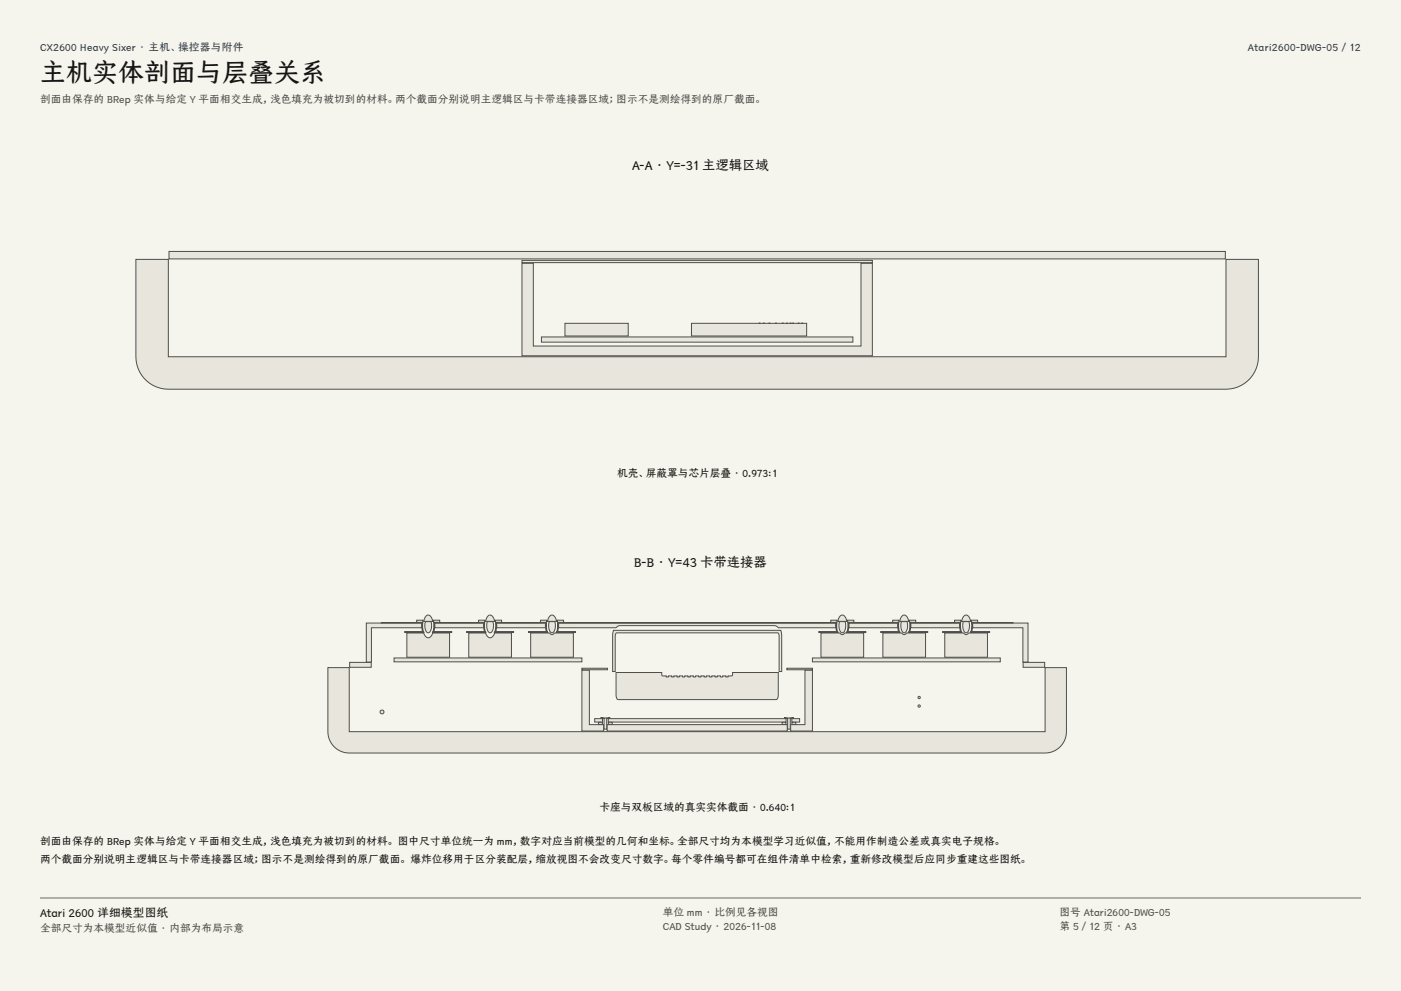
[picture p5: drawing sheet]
<svg xmlns="http://www.w3.org/2000/svg" width="420mm" height="297mm" viewBox="0 0 420 297" stroke-linecap="round" stroke-linejoin="round" font-family="sans-serif">
<g fill="#f5f4ed">
<path d="M0 0h420v297h-420z"/>
<path d="M12 12h396v275h-396z"/>
</g>
<g fill="#e8e6dc" stroke="#504e49" stroke-width=".3">
<path d="M40.7 77.7h9.8v29.2h317v-29.2h9.8v29.2a9.7 9.7 0 0 1-9.8 9.7h-317a9.7 9.7 0 0 1-9.8-9.7z" fill-rule="evenodd"/>
<path d="M50.7 75.4h316.6v2.2h-316.6z" fill-rule="evenodd"/>
<path d="M162.3 101h93.4v1.5h-93.4z" fill-rule="evenodd"/>
<path d="M156.5 78.9h3.4v24.8h98.2v-24.8h3.4v27.7h-105z" fill-rule="evenodd"/>
<path d="M156.5 78h105v.7h-105z" fill-rule="evenodd"/>
<path d="M207.3 96.9h34.5v3.8h-34.5z" fill-rule="evenodd"/>
<path d="M240.3 96.9h.3z" fill-rule="evenodd"/>
<path d="M232.5 96.9h.3z" fill-rule="evenodd"/>
<path d="M234.5 96.9h.3z" fill-rule="evenodd"/>
<path d="M228.9 96.9h.2z" fill-rule="evenodd"/>
<path d="M227.6 96.9h.3z" fill-rule="evenodd"/>
<path d="M239.3 96.9h.2z" fill-rule="evenodd"/>
<path d="M236.9 96.9h.2z" fill-rule="evenodd"/>
<path d="M237.6 96.9h.3z" fill-rule="evenodd"/>
<path d="M230.5 96.9h.3z" fill-rule="evenodd"/>
<path d="M235.8 96.9h.3z" fill-rule="evenodd"/>
<path d="M169.4 96.9h18.9v3.8h-18.9z" fill-rule="evenodd"/>
<path d="M98.3 200.1h6.4v19.2h208.6v-19.2h6.4v19.2a6.4 6.4 0 0 1-6.4 6.4h-208.6a6.4 6.4 0 0 1-6.4-6.4z" fill-rule="evenodd"/>
<path d="M306.7 198.5h6.5v1.5h-6.5z" fill-rule="evenodd"/>
<path d="M104.8 198.5h6.5v1.5h-6.5z" fill-rule="evenodd"/>
<path d="M167.4 186.7h83.2v1.4h-17.3l-1.1-.6h-46.4l-1.1 .6h-17.3z" fill-rule="evenodd"/>
<path d="M291.6 186.7h16.6v11.7h-1.6v-10.3h-15z" fill-rule="evenodd"/>
<path d="M109.8 186.7h16.6v1.4h-15v10.3h-1.6z" fill-rule="evenodd"/>
<path d="M273 186.7h14.7v1.4h-14.7z" fill-rule="evenodd"/>
<path d="M254.5 186.7h14.6v1.4h-14.6z" fill-rule="evenodd"/>
<path d="M148.9 186.7h14.6v1.4h-14.6z" fill-rule="evenodd"/>
<path d="M130.3 186.7h14.7v1.4h-14.7z" fill-rule="evenodd"/>
<path d="M303.3 186.6l.4 .1z" fill-rule="evenodd"/>
<path d="M114.3 186.6l.4 .1z" fill-rule="evenodd"/>
<path d="M167.4 186.6h83.2z" fill-rule="evenodd"/>
<path d="M273 186.6h14.7z" fill-rule="evenodd"/>
<path d="M254.4 186.6h14.7z" fill-rule="evenodd"/>
<path d="M148.9 186.6h14.7z" fill-rule="evenodd"/>
<path d="M130.3 186.6h14.7z" fill-rule="evenodd"/>
<path d="M291.6 186.6l11.5 .1z" fill-rule="evenodd"/>
<path d="M114.9 186.6h11.5z" fill-rule="evenodd"/>
<path d="M291.2 185.9h1.9v.6h-1.8z" fill-rule="evenodd"/>
<path d="M286.2 185.9h1.9l-.1 .6h-1.9z" fill-rule="evenodd"/>
<path d="M289 184.6l.5-.3 .5 .1 .6 .6 .4 1.2h-2.7z" fill-rule="evenodd"/>
<path d="M272.6 185.9h1.9l.1 .6h-1.9z" fill-rule="evenodd"/>
<path d="M267.6 185.9h1.9l-.1 .6h-1.8z" fill-rule="evenodd"/>
<path d="M270.4 184.6l.6-.3 .5 .1 .5 .6 .4 1.2h-2.7z" fill-rule="evenodd"/>
<path d="M254.1 185.9h1.8l.1 .6h-1.8z" fill-rule="evenodd"/>
<path d="M249.1 185.9h1.9l-.2 .6h-1.8z" fill-rule="evenodd"/>
<path d="M251.9 184.6l.5-.3 .5 .1 .6 .6 .4 1.2h-2.8z" fill-rule="evenodd"/>
<path d="M167 185.9h1.9l.1 .6h-1.8z" fill-rule="evenodd"/>
<path d="M162.1 185.9h1.8l-.1 .6h-1.8z" fill-rule="evenodd"/>
<path d="M164.9 184.6l.5-.3 .5 .1 .5 .6 .5 1.2h-2.8z" fill-rule="evenodd"/>
<path d="M148.5 185.9h1.9v.6h-1.8z" fill-rule="evenodd"/>
<path d="M143.5 185.9h1.9l-.1 .6h-1.9z" fill-rule="evenodd"/>
<path d="M146.3 184.6l.5-.3 .5 .1 .6 .6 .4 1.2h-2.7z" fill-rule="evenodd"/>
<path d="M129.9 185.9h1.9l.1 .6h-1.9z" fill-rule="evenodd"/>
<path d="M124.9 185.9h1.9l-.1 .6h-1.8z" fill-rule="evenodd"/>
<path d="M127.8 184.6l.5-.3 .5 .1 .5 .6 .4 1.2h-2.7z" fill-rule="evenodd"/>
<path d="M182.3 215.4h53.4v1h-53.4z" fill-rule="evenodd"/>
<path d="M237.4 215.4h2.3v1h-2.3z" fill-rule="evenodd"/>
<path d="M178.3 215.4h2.3v1h-2.3z" fill-rule="evenodd"/>
<path d="M243.6 197.2h56.3v1.2h-56.3z" fill-rule="evenodd"/>
<path d="M118.1 197.2h56.3v1.2h-56.3z" fill-rule="evenodd"/>
<path d="M182 217.2h54v1.9h-54z" fill-rule="evenodd"/>
<path d="M241.3 200.9h2.3v18.2h-6.6v-1.9h4.3z" fill-rule="evenodd"/>
<path d="M174.4 200.9h2.3v16.3h4.3v1.9h-6.6z" fill-rule="evenodd"/>
<path d="M235.9 200.3h7.7v.4h-7.7z" fill-rule="evenodd"/>
<path d="M174.4 200.3h7.7v.4h-7.7z" fill-rule="evenodd"/>
<path d="M234.5 216.5h1.1v.6h-1.1z" fill-rule="evenodd"/>
<path d="M237.4 216.5h1.2v.6h-1.2z" fill-rule="evenodd"/>
<path d="M235.2 215.1h2.7v.2h-1v3.2h-.8v-3.2h-.9z" fill-rule="evenodd"/>
<path d="M179.4 216.5h1.2v.6h-1.2z" fill-rule="evenodd"/>
<path d="M182.4 216.5h1.1v.6h-1.1z" fill-rule="evenodd"/>
<path d="M180.1 215.1h2.7v.2h-.9v3.2h-.8v-3.2h-1z" fill-rule="evenodd"/>
<path d="M183.9 188.9h50.2l.2 1.6v10.8h-.7v-10.7l-.2-.7-.3-.2h-48.2l-.3 .2-.2 .7v10.7h-.7v-10.8z" fill-rule="evenodd"/>
<path d="M184.7 201.5h13.7l.1 1 1.2 .1 .1 .3h.6v-.3h.9l.1 .3h.6v-.3h1v.3h.6v-.3h1v.3h.6l.1-.3h.9l.1 .3h.6v-.3h1v.3h.6v-.3h1v.3h.6v-.3h1v.3h.6l.1-.3h.9l.1 .3h.6v-.3h1v.3h.6v-.3h1v.3h.6l.1-.3h.9v.3h.6l.1-.3 1.2-.1 .1-1h13.7v7.3l-.3 .7-.3 .2h-47.4l-.4-.5-.2-.9z" fill-rule="evenodd"/>
<path d="M283.2 189.7h5.7l.7 .5 .8-.5h5.6v7.3h-12.8z" fill-rule="evenodd"/>
<path d="M291 189.3h5.7v.3h-5.8z" fill-rule="evenodd"/>
<path d="M282.6 189.3h5.7l.1 .3h-5.8z" fill-rule="evenodd"/>
<path d="M287.8 186.5h.2l.1 2.7h-.2l-.1-.8z" fill-rule="evenodd"/>
<path d="M291.3 186.5h.2v1.9l-.1 .8h-.3z" fill-rule="evenodd"/>
<path d="M288.8 186.3h1.7a2.58 2.58 0 0 1-.9 3.4 2.59 2.59 0 0 1-.8-3.4z" fill-rule="evenodd"/>
<path d="M264.7 189.7h5.6l.8 .5 .7-.5h5.7v7.3h-12.8z" fill-rule="evenodd"/>
<path d="M272.4 189.3h5.7v.3h-5.8z" fill-rule="evenodd"/>
<path d="M264 189.3h5.7l.1 .3h-5.8z" fill-rule="evenodd"/>
<path d="M269.2 186.5h.2l.2 2.7h-.3l-.1-.8z" fill-rule="evenodd"/>
<path d="M272.7 186.5h.2v1.9l-.1 .8h-.2z" fill-rule="evenodd"/>
<path d="M270.2 186.3h1.7a2.58 2.58 0 0 1-.8 3.4 2.59 2.59 0 0 1-.9-3.4z" fill-rule="evenodd"/>
<path d="M246.1 189.7h5.7l.7 .5 .8-.5h5.6v7.3h-12.8z" fill-rule="evenodd"/>
<path d="M253.9 189.3h5.7v.3h-5.8z" fill-rule="evenodd"/>
<path d="M245.5 189.3h5.7v.3h-5.7z" fill-rule="evenodd"/>
<path d="M250.6 186.5h.3l.1 2.7h-.2l-.2-.8z" fill-rule="evenodd"/>
<path d="M254.1 186.5h.3v1.9l-.1 .8h-.3z" fill-rule="evenodd"/>
<path d="M251.7 186.3h1.7a2.58 2.58 0 0 1-.9 3.4 2.59 2.59 0 0 1-.8-3.4z" fill-rule="evenodd"/>
<path d="M159.1 189.7h5.6l.8 .5 .7-.5h5.7v7.3h-12.8z" fill-rule="evenodd"/>
<path d="M166.8 189.3h5.7v.3h-5.7z" fill-rule="evenodd"/>
<path d="M158.4 189.3h5.7l.1 .3h-5.8z" fill-rule="evenodd"/>
<path d="M163.6 186.5h.3l.1 2.7h-.3l-.1-.8z" fill-rule="evenodd"/>
<path d="M167.1 186.5h.3v1.9l-.2 .8h-.2z" fill-rule="evenodd"/>
<path d="M164.6 186.3h1.7a2.58 2.58 0 0 1-.8 3.4 2.59 2.59 0 0 1-.9-3.4z" fill-rule="evenodd"/>
<path d="M140.5 189.7h5.1l.2 .6a1.15 1.15 0 0 0 1.1 .8 1.15 1.15 0 0 0 1.2-.8l.2-.6h5v7.3h-12.8z" fill-rule="evenodd"/>
<path d="M148.3 189.3h5.7v.3h-5.8z" fill-rule="evenodd"/>
<path d="M139.9 189.3h5.7l.1 .3h-5.8z" fill-rule="evenodd"/>
<path d="M145.1 186.5h.2l.1 2.7h-.2l-.1-.8z" fill-rule="evenodd"/>
<path d="M148.6 186.5h.2v1.9l-.1 .8h-.3z" fill-rule="evenodd"/>
<path d="M146.1 186.3h1.7a2.58 2.58 0 0 1-.9 3.4 2.59 2.59 0 0 1-.8-3.4z" fill-rule="evenodd"/>
<path d="M122 189.7h5l.3 .6a1.15 1.15 0 0 0 1.1 .8 1.15 1.15 0 0 0 1.1-.8l.2-.6h5.1v7.3h-12.8z" fill-rule="evenodd"/>
<path d="M129.7 189.3h5.7v.3h-5.8z" fill-rule="evenodd"/>
<path d="M121.3 189.3h5.7l.1 .3h-5.8z" fill-rule="evenodd"/>
<path d="M126.5 186.5h.2l.2 2.7h-.3l-.1-.8z" fill-rule="evenodd"/>
<path d="M130 186.5h.2v1.9l-.1 .8h-.2z" fill-rule="evenodd"/>
<path d="M127.5 186.3h1.7a2.58 2.58 0 0 1-.8 3.4 2.59 2.59 0 0 1-.9-3.4z" fill-rule="evenodd"/>
<circle cx="114.5" cy="213.4" r=".58"/>
<circle cx="275.6" cy="211.6" r=".35"/>
<circle cx="275.6" cy="209" r=".35"/>
</g>
<path d="M12 269.3h396zM12 269h396v.3h-396z" fill-rule="evenodd" fill="#504e49"/>
<text font-size="7.8" fill="#141413" x="12" y="24.7">主机实体剖面与层叠关系</text>
<g font-size="4" fill="#141413">
<text x="189.5" y="51">A-A · Y=-31 主逻辑区域</text>
<text x="190.1" y="170">B-B · Y=43 卡带连接器</text>
</g>
<text font-size="3.5" fill="#141413" x="12" y="274.9">Atari 2600 详细模型图纸</text>
<g font-size="3.2" fill="#1b365d">
<text x="12" y="15.3">CX2600 Heavy Sixer · 主机、操控器与附件</text>
<text x="374.1" y="15.3">Atari2600-DWG-05 / 12</text>
</g>
<g font-size="3.2" fill="#504e49">
<text x="12" y="30.9">剖面由保存的 BRep 实体与给定 Y 平面相交生成，浅色填充为被切到的材料。两个截面分别说明主逻辑区与卡带连接器区域；图示不是测绘得到的原厂截面。</text>
<text x="198.7" y="274.5">单位 mm · 比例见各视图</text>
<text x="317.6" y="274.5">图号 Atari2600-DWG-05</text>
<text x="12" y="279.3">全部尺寸为本模型近似值 · 内部为布局示意</text>
<text x="198.7" y="278.8">CAD Study · 2026-11-08</text>
<text x="317.6" y="278.8">第 5 / 12 页 · A3</text>
</g>
<g font-size="3.2" fill="#141413">
<text x="185" y="143">机壳、屏蔽罩与芯片层叠 · 0.973:1</text>
<text x="179.7" y="243">卡座与双板区域的真实实体截面 · 0.640:1</text>
<text x="12" y="253.3">剖面由保存的 BRep 实体与给定 Y 平面相交生成，浅色填充为被切到的材料。 图中尺寸单位统一为 mm，数字对应当前模型的几何和坐标。全部尺寸均为本模型学习近似值，不能用作制造公差或真实电子规格。</text>
<text x="12" y="258.6">两个截面分别说明主逻辑区与卡带连接器区域；图示不是测绘得到的原厂截面。 爆炸位移用于区分装配层，缩放视图不会改变尺寸数字。每个零件编号都可在组件清单中检索，重新修改模型后应同步重建这些图纸。</text>
</g>
</svg>
